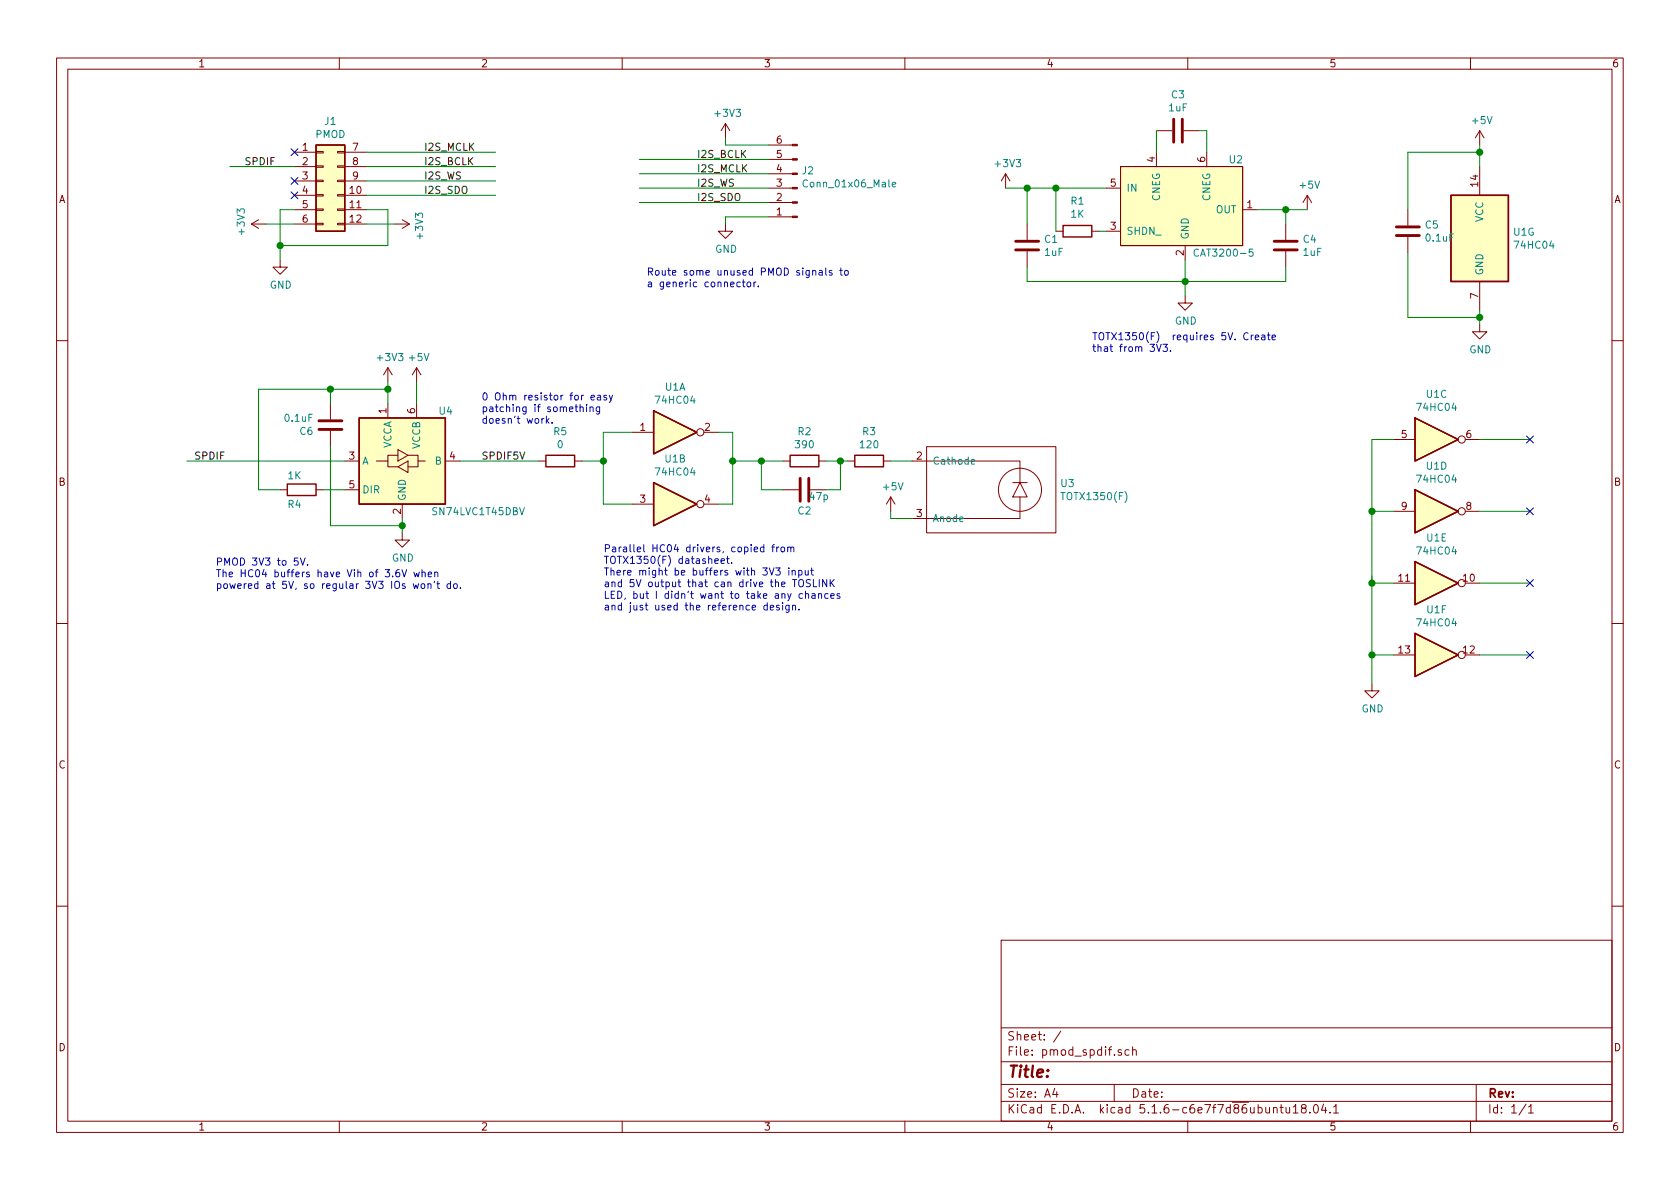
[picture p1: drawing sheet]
EESchema Schematic File Version 4
EELAYER 30 0
EELAYER END
$Descr A4 11693 8268
encoding utf-8
Sheet 1 1
Title ""
Date ""
Rev ""
Comp ""
Comment1 ""
Comment2 ""
Comment3 ""
Comment4 ""
$EndDescr
$Comp
L spdif_components:TOTX1350(F) U3
U 1 1
P 6850 3400
F 0 "U3" H 7378 3446 50  0000 L CNN
F 1 "TOTX1350(F)" H 7378 3355 50  0000 L CNN
F 2 "custom_parts:TOTXA1350(F)" H 6750 3800 50  0001 C CNN
F 3 "https://assets.nexperia.com/documents/data-sheet/74HC_HCT04.pdf" H 6750 3800 50  0001 C CNN
	1    6850 3400
	1    0    0    -1  
$EndComp
$Comp
L Device:R R3
U 1 1
P 6050 3200
F 0 "R3" V 5843 3200 50  0000 C CNN
F 1 "120" V 5934 3200 50  0000 C CNN
F 2 "Resistor_SMD:R_0603_1608Metric_Pad1.05x0.95mm_HandSolder" V 5980 3200 50  0001 C CNN
F 3 "~" H 6050 3200 50  0001 C CNN
	1    6050 3200
	0    1    1    0   
$EndComp
$Comp
L Device:R R2
U 1 1
P 5600 3200
F 0 "R2" V 5393 3200 50  0000 C CNN
F 1 "390" V 5484 3200 50  0000 C CNN
F 2 "Resistor_SMD:R_0603_1608Metric_Pad1.05x0.95mm_HandSolder" V 5530 3200 50  0001 C CNN
F 3 "~" H 5600 3200 50  0001 C CNN
	1    5600 3200
	0    1    1    0   
$EndComp
$Comp
L Device:C C2
U 1 1
P 5600 3400
F 0 "C2" V 5450 3400 50  0000 C CNN
F 1 "47p" V 5550 3300 50  0000 C CNN
F 2 "Capacitor_SMD:C_0603_1608Metric_Pad1.05x0.95mm_HandSolder" H 5638 3250 50  0001 C CNN
F 3 "~" H 5600 3400 50  0001 C CNN
	1    5600 3400
	0    -1   -1   0   
$EndComp
Wire Wire Line
	5750 3200 5850 3200
Wire Wire Line
	6200 3200 6350 3200
Wire Wire Line
	5750 3400 5850 3400
Wire Wire Line
	5850 3400 5850 3200
Connection ~ 5850 3200
Wire Wire Line
	5850 3200 5900 3200
Wire Wire Line
	5450 3400 5300 3400
Wire Wire Line
	5300 3400 5300 3200
Connection ~ 5300 3200
Wire Wire Line
	5300 3200 5450 3200
Wire Wire Line
	6350 3600 6200 3600
$Comp
L power:+5V #PWR0101
U 1 1
P 6200 3550
F 0 "#PWR0101" H 6200 3400 50  0001 C CNN
F 1 "+5V" H 6215 3723 50  0000 C CNN
F 2 "" H 6200 3550 50  0001 C CNN
F 3 "" H 6200 3550 50  0001 C CNN
	1    6200 3550
	1    0    0    -1  
$EndComp
Wire Wire Line
	6200 3550 6200 3600
$Comp
L 74xx:74HC04 U1
U 1 1
P 4700 3000
F 0 "U1" H 4700 3317 50  0000 C CNN
F 1 "74HC04" H 4700 3226 50  0000 C CNN
F 2 "Package_SO:SOIC-14_3.9x8.7mm_P1.27mm" H 4700 3000 50  0001 C CNN
F 3 "https://assets.nexperia.com/documents/data-sheet/74HC_HCT04.pdf" H 4700 3000 50  0001 C CNN
	1    4700 3000
	1    0    0    -1  
$EndComp
$Comp
L 74xx:74HC04 U1
U 2 1
P 4700 3500
F 0 "U1" H 4700 3817 50  0000 C CNN
F 1 "74HC04" H 4700 3726 50  0000 C CNN
F 2 "Package_SO:SOIC-14_3.9x8.7mm_P1.27mm" H 4700 3500 50  0001 C CNN
F 3 "https://assets.nexperia.com/documents/data-sheet/74HC_HCT04.pdf" H 4700 3500 50  0001 C CNN
	2    4700 3500
	1    0    0    -1  
$EndComp
Wire Wire Line
	5000 3000 5100 3000
Wire Wire Line
	5100 3000 5100 3200
Wire Wire Line
	5100 3200 5300 3200
Wire Wire Line
	5000 3500 5100 3500
Wire Wire Line
	5100 3500 5100 3200
Connection ~ 5100 3200
Wire Wire Line
	4400 3000 4200 3000
Wire Wire Line
	4200 3500 4400 3500
Wire Wire Line
	4200 3000 4200 3200
Connection ~ 4200 3200
Wire Wire Line
	4200 3200 4200 3500
$Comp
L 74xx:74HC04 U1
U 7 1
P 10300 1650
F 0 "U1" H 10530 1696 50  0000 L CNN
F 1 "74HC04" H 10530 1605 50  0000 L CNN
F 2 "Package_SO:SOIC-14_3.9x8.7mm_P1.27mm" H 10300 1650 50  0001 C CNN
F 3 "https://assets.nexperia.com/documents/data-sheet/74HC_HCT04.pdf" H 10300 1650 50  0001 C CNN
	7    10300 1650
	1    0    0    -1  
$EndComp
$Comp
L power:GND #PWR0105
U 1 1
P 10300 2250
F 0 "#PWR0105" H 10300 2000 50  0001 C CNN
F 1 "GND" H 10305 2077 50  0000 C CNN
F 2 "" H 10300 2250 50  0001 C CNN
F 3 "" H 10300 2250 50  0001 C CNN
	1    10300 2250
	1    0    0    -1  
$EndComp
Wire Wire Line
	10300 2250 10300 2200
$Comp
L power:+5V #PWR0106
U 1 1
P 10300 1000
F 0 "#PWR0106" H 10300 850 50  0001 C CNN
F 1 "+5V" H 10315 1173 50  0000 C CNN
F 2 "" H 10300 1000 50  0001 C CNN
F 3 "" H 10300 1000 50  0001 C CNN
	1    10300 1000
	1    0    0    -1  
$EndComp
Wire Wire Line
	10300 1150 10300 1050
$Comp
L Device:C C5
U 1 1
P 9800 1600
F 0 "C5" H 9915 1646 50  0000 L CNN
F 1 "0.1uF" H 9915 1555 50  0000 L CNN
F 2 "Capacitor_SMD:C_0603_1608Metric_Pad1.05x0.95mm_HandSolder" H 9838 1450 50  0001 C CNN
F 3 "~" H 9800 1600 50  0001 C CNN
	1    9800 1600
	1    0    0    -1  
$EndComp
Wire Wire Line
	9800 1050 10300 1050
Wire Wire Line
	9800 1050 9800 1450
Connection ~ 10300 1050
Wire Wire Line
	10300 1050 10300 1000
Wire Wire Line
	9800 2200 10300 2200
Connection ~ 10300 2200
Wire Wire Line
	10300 2200 10300 2150
Wire Wire Line
	9800 1750 9800 2200
$Comp
L 74xx:74HC04 U1
U 3 1
P 10000 3050
F 0 "U1" H 10000 3367 50  0000 C CNN
F 1 "74HC04" H 10000 3276 50  0000 C CNN
F 2 "Package_SO:SOIC-14_3.9x8.7mm_P1.27mm" H 10000 3050 50  0001 C CNN
F 3 "https://assets.nexperia.com/documents/data-sheet/74HC_HCT04.pdf" H 10000 3050 50  0001 C CNN
	3    10000 3050
	1    0    0    -1  
$EndComp
$Comp
L 74xx:74HC04 U1
U 4 1
P 10000 3550
F 0 "U1" H 10000 3867 50  0000 C CNN
F 1 "74HC04" H 10000 3776 50  0000 C CNN
F 2 "Package_SO:SOIC-14_3.9x8.7mm_P1.27mm" H 10000 3550 50  0001 C CNN
F 3 "https://assets.nexperia.com/documents/data-sheet/74HC_HCT04.pdf" H 10000 3550 50  0001 C CNN
	4    10000 3550
	1    0    0    -1  
$EndComp
$Comp
L 74xx:74HC04 U1
U 5 1
P 10000 4050
F 0 "U1" H 10000 4367 50  0000 C CNN
F 1 "74HC04" H 10000 4276 50  0000 C CNN
F 2 "Package_SO:SOIC-14_3.9x8.7mm_P1.27mm" H 10000 4050 50  0001 C CNN
F 3 "https://assets.nexperia.com/documents/data-sheet/74HC_HCT04.pdf" H 10000 4050 50  0001 C CNN
	5    10000 4050
	1    0    0    -1  
$EndComp
$Comp
L 74xx:74HC04 U1
U 6 1
P 10000 4550
F 0 "U1" H 10000 4867 50  0000 C CNN
F 1 "74HC04" H 10000 4776 50  0000 C CNN
F 2 "Package_SO:SOIC-14_3.9x8.7mm_P1.27mm" H 10000 4550 50  0001 C CNN
F 3 "https://assets.nexperia.com/documents/data-sheet/74HC_HCT04.pdf" H 10000 4550 50  0001 C CNN
	6    10000 4550
	1    0    0    -1  
$EndComp
Wire Wire Line
	10300 3050 10650 3050
Wire Wire Line
	10300 3550 10650 3550
Wire Wire Line
	10300 4050 10650 4050
Wire Wire Line
	10300 4550 10650 4550
$Comp
L Logic_LevelTranslator:SN74LVC1T45DBV U4
U 1 1
P 2800 3200
F 0 "U4" H 3050 3550 50  0000 L CNN
F 1 "SN74LVC1T45DBV" H 3000 2850 50  0000 L CNN
F 2 "Package_TO_SOT_SMD:SOT-23-6" H 2800 2750 50  0001 C CNN
F 3 "http://www.ti.com/lit/ds/symlink/sn74lvc1t45.pdf" H 1900 2550 50  0001 C CNN
	1    2800 3200
	1    0    0    -1  
$EndComp
Wire Wire Line
	4200 3200 4050 3200
$Comp
L Device:R R5
U 1 1
P 3900 3200
F 0 "R5" V 3693 3200 50  0000 C CNN
F 1 "0" V 3784 3200 50  0000 C CNN
F 2 "Resistor_SMD:R_0603_1608Metric_Pad1.05x0.95mm_HandSolder" V 3830 3200 50  0001 C CNN
F 3 "~" H 3900 3200 50  0001 C CNN
	1    3900 3200
	0    1    1    0   
$EndComp
$Comp
L power:GND #PWR0107
U 1 1
P 2800 3700
F 0 "#PWR0107" H 2800 3450 50  0001 C CNN
F 1 "GND" H 2805 3527 50  0000 C CNN
F 2 "" H 2800 3700 50  0001 C CNN
F 3 "" H 2800 3700 50  0001 C CNN
	1    2800 3700
	1    0    0    -1  
$EndComp
Wire Wire Line
	2800 3700 2800 3650
$Comp
L power:+5V #PWR0108
U 1 1
P 2900 2650
F 0 "#PWR0108" H 2900 2500 50  0001 C CNN
F 1 "+5V" H 2915 2823 50  0000 C CNN
F 2 "" H 2900 2650 50  0001 C CNN
F 3 "" H 2900 2650 50  0001 C CNN
	1    2900 2650
	1    0    0    -1  
$EndComp
$Comp
L power:+3V3 #PWR0109
U 1 1
P 2700 2650
F 0 "#PWR0109" H 2700 2500 50  0001 C CNN
F 1 "+3V3" H 2715 2823 50  0000 C CNN
F 2 "" H 2700 2650 50  0001 C CNN
F 3 "" H 2700 2650 50  0001 C CNN
	1    2700 2650
	1    0    0    -1  
$EndComp
Wire Wire Line
	2700 2800 2700 2700
Wire Wire Line
	2900 2650 2900 2800
$Comp
L Device:R R4
U 1 1
P 2100 3400
F 0 "R4" V 2200 3350 50  0000 C CNN
F 1 "1K" V 2000 3350 50  0000 C CNN
F 2 "Resistor_SMD:R_0603_1608Metric_Pad1.05x0.95mm_HandSolder" V 2030 3400 50  0001 C CNN
F 3 "~" H 2100 3400 50  0001 C CNN
	1    2100 3400
	0    1    1    0   
$EndComp
Wire Wire Line
	2250 3400 2400 3400
Wire Wire Line
	2700 2700 2300 2700
Wire Wire Line
	1800 2700 1800 3400
Wire Wire Line
	1800 3400 1950 3400
Connection ~ 2700 2700
Wire Wire Line
	2700 2700 2700 2650
Wire Wire Line
	2400 3200 1300 3200
$Comp
L power:+3V3 #PWR0110
U 1 1
P 1850 1550
F 0 "#PWR0110" H 1850 1400 50  0001 C CNN
F 1 "+3V3" H 1865 1723 50  0000 C CNN
F 2 "" H 1850 1550 50  0001 C CNN
F 3 "" H 1850 1550 50  0001 C CNN
	1    1850 1550
	0    -1   -1   0   
$EndComp
$Comp
L power:+3V3 #PWR0111
U 1 1
P 2750 1550
F 0 "#PWR0111" H 2750 1400 50  0001 C CNN
F 1 "+3V3" H 2765 1723 50  0000 C CNN
F 2 "" H 2750 1550 50  0001 C CNN
F 3 "" H 2750 1550 50  0001 C CNN
	1    2750 1550
	0    1    1    0   
$EndComp
Wire Wire Line
	1850 1550 2050 1550
Wire Wire Line
	2550 1550 2750 1550
Wire Wire Line
	2700 1450 2700 1700
Wire Wire Line
	2700 1700 1950 1700
Wire Wire Line
	1950 1700 1950 1800
Wire Wire Line
	1950 1450 1950 1700
Connection ~ 1950 1700
Wire Wire Line
	1950 1450 2050 1450
Wire Wire Line
	2550 1450 2700 1450
Text Label 1350 3200 0    50   ~ 0
SPDIF
Wire Wire Line
	2550 1050 3450 1050
Wire Wire Line
	2550 1150 3450 1150
Wire Wire Line
	2550 1250 3450 1250
Wire Wire Line
	2550 1350 3450 1350
Text Label 2950 1050 0    50   ~ 0
I2S_MCLK
Text Label 2950 1150 0    50   ~ 0
I2S_BCLK
Text Label 2950 1250 0    50   ~ 0
I2S_WS
Text Label 2950 1350 0    50   ~ 0
I2S_SDO
$Comp
L Connector:Conn_01x06_Male J2
U 1 1
P 5550 1300
F 0 "J2" H 5522 1182 50  0000 R CNN
F 1 "Conn_01x06_Male" H 5522 1273 50  0000 R CNN
F 2 "Connector_PinHeader_2.54mm:PinHeader_1x06_P2.54mm_Vertical" H 5550 1300 50  0001 C CNN
F 3 "~" H 5550 1300 50  0001 C CNN
	1    5550 1300
	-1   0    0    1   
$EndComp
Wire Wire Line
	4450 1200 5350 1200
Wire Wire Line
	4450 1100 5350 1100
Wire Wire Line
	4450 1300 5350 1300
Wire Wire Line
	4450 1400 5350 1400
Text Label 4850 1200 0    50   ~ 0
I2S_MCLK
Text Label 4850 1100 0    50   ~ 0
I2S_BCLK
Text Label 4850 1300 0    50   ~ 0
I2S_WS
Text Label 4850 1400 0    50   ~ 0
I2S_SDO
Wire Wire Line
	5350 1500 5050 1500
Wire Wire Line
	5050 1500 5050 1550
$Comp
L power:GND #PWR0112
U 1 1
P 5050 1550
F 0 "#PWR0112" H 5050 1300 50  0001 C CNN
F 1 "GND" H 5055 1377 50  0000 C CNN
F 2 "" H 5050 1550 50  0001 C CNN
F 3 "" H 5050 1550 50  0001 C CNN
	1    5050 1550
	1    0    0    -1  
$EndComp
Wire Wire Line
	5350 1000 5050 1000
Wire Wire Line
	5050 1000 5050 950 
$Comp
L power:+3V3 #PWR0113
U 1 1
P 5050 950
F 0 "#PWR0113" H 5050 800 50  0001 C CNN
F 1 "+3V3" H 5065 1123 50  0000 C CNN
F 2 "" H 5050 950 50  0001 C CNN
F 3 "" H 5050 950 50  0001 C CNN
	1    5050 950 
	1    0    0    -1  
$EndComp
Wire Wire Line
	9550 3050 9550 3550
Wire Wire Line
	9550 4550 9700 4550
Connection ~ 9550 4550
Wire Wire Line
	9550 4550 9550 4750
Wire Wire Line
	9550 4050 9700 4050
Connection ~ 9550 4050
$Comp
L power:GND #PWR0114
U 1 1
P 9550 4750
F 0 "#PWR0114" H 9550 4500 50  0001 C CNN
F 1 "GND" H 9555 4577 50  0000 C CNN
F 2 "" H 9550 4750 50  0001 C CNN
F 3 "" H 9550 4750 50  0001 C CNN
	1    9550 4750
	1    0    0    -1  
$EndComp
Wire Wire Line
	9550 3050 9700 3050
Connection ~ 9550 3550
Wire Wire Line
	9550 3550 9700 3550
Wire Wire Line
	9550 4050 9550 4550
Wire Wire Line
	9550 4000 9550 4050
Wire Wire Line
	9550 3550 9550 4050
Text Label 1700 1150 0    50   ~ 0
SPDIF
Wire Wire Line
	2050 1150 1600 1150
$Comp
L Connector_Generic:Conn_02x06_Top_Bottom J1
U 1 1
P 2250 1250
F 0 "J1" H 2300 1667 50  0000 C CNN
F 1 "PMOD" H 2300 1576 50  0000 C CNN
F 2 "custom_parts:PMOD_Male" H 2250 1250 50  0001 C CNN
F 3 "~" H 2250 1250 50  0001 C CNN
	1    2250 1250
	1    0    0    -1  
$EndComp
$Comp
L power:GND #PWR0115
U 1 1
P 1950 1800
F 0 "#PWR0115" H 1950 1550 50  0001 C CNN
F 1 "GND" H 1955 1627 50  0000 C CNN
F 2 "" H 1950 1800 50  0001 C CNN
F 3 "" H 1950 1800 50  0001 C CNN
	1    1950 1800
	1    0    0    -1  
$EndComp
$Comp
L Device:C C6
U 1 1
P 2300 2950
F 0 "C6" H 2415 2996 50  0000 L CNN
F 1 "0.1uF" H 2415 2905 50  0000 L CNN
F 2 "Capacitor_SMD:C_0603_1608Metric_Pad1.05x0.95mm_HandSolder" H 2338 2800 50  0001 C CNN
F 3 "~" H 2300 2950 50  0001 C CNN
	1    2300 2950
	-1   0    0    1   
$EndComp
Wire Wire Line
	2300 2800 2300 2700
Connection ~ 2300 2700
Wire Wire Line
	2300 2700 1800 2700
Wire Wire Line
	2300 3100 2300 3650
Wire Wire Line
	2300 3650 2800 3650
Connection ~ 2800 3650
Wire Wire Line
	2800 3650 2800 3600
Wire Wire Line
	3200 3200 3750 3200
Text Label 3350 3200 0    50   ~ 0
SPDIF5V
NoConn ~ 10650 3050
NoConn ~ 10650 3550
NoConn ~ 10650 4050
NoConn ~ 10650 4550
NoConn ~ 2050 1050
NoConn ~ 2050 1250
NoConn ~ 2050 1350
Text Notes 4200 4250 0    50   ~ 0
Parallel HC04 drivers, copied from \nTOTX1350(F) datasheet.\nThere might be buffers with 3V3 input\nand 5V output that can drive the TOSLINK\nLED, but I didn't want to take any chances\nand just used the reference design.
Text Notes 3350 2950 0    50   ~ 0
0 Ohm resistor for easy\npatching if something \ndoesn't work.
Text Notes 1500 4100 0    50   ~ 0
PMOD 3V3 to 5V.\nThe HC04 buffers have Vih of 3.6V when \npowered at 5V, so regular 3V3 IOs won't do. 
Text Notes 7600 2450 0    50   ~ 0
TOTX1350(F)  requires 5V. Create\nthat from 3V3.
Wire Wire Line
	8950 1950 8950 1850
Wire Wire Line
	8250 1950 8950 1950
Wire Wire Line
	8950 1450 9100 1450
Connection ~ 8950 1450
Wire Wire Line
	8950 1550 8950 1450
$Comp
L Device:C C4
U 1 1
P 8950 1700
F 0 "C4" H 9065 1746 50  0000 L CNN
F 1 "1uF" H 9065 1655 50  0000 L CNN
F 2 "Capacitor_SMD:C_0603_1608Metric_Pad1.05x0.95mm_HandSolder" H 8988 1550 50  0001 C CNN
F 3 "~" H 8950 1700 50  0001 C CNN
	1    8950 1700
	1    0    0    -1  
$EndComp
Connection ~ 8250 1950
Wire Wire Line
	8250 2050 8250 1950
Wire Wire Line
	7150 1950 8250 1950
Wire Wire Line
	7150 1850 7150 1950
Wire Wire Line
	7150 1300 7350 1300
Connection ~ 7150 1300
Wire Wire Line
	7150 1550 7150 1300
$Comp
L Device:C C1
U 1 1
P 7150 1700
F 0 "C1" H 7265 1746 50  0000 L CNN
F 1 "1uF" H 7265 1655 50  0000 L CNN
F 2 "Capacitor_SMD:C_0603_1608Metric_Pad1.05x0.95mm_HandSolder" H 7188 1550 50  0001 C CNN
F 3 "~" H 7150 1700 50  0001 C CNN
	1    7150 1700
	1    0    0    -1  
$EndComp
Wire Wire Line
	7650 1600 7700 1600
Wire Wire Line
	7350 1300 7700 1300
Connection ~ 7350 1300
Wire Wire Line
	7350 1600 7350 1300
$Comp
L Device:R R1
U 1 1
P 7500 1600
F 0 "R1" V 7707 1600 50  0000 C CNN
F 1 "1K" V 7616 1600 50  0000 C CNN
F 2 "Resistor_SMD:R_0603_1608Metric_Pad1.05x0.95mm_HandSolder" V 7430 1600 50  0001 C CNN
F 3 "~" H 7500 1600 50  0001 C CNN
	1    7500 1600
	0    -1   -1   0   
$EndComp
Wire Wire Line
	7000 1300 7150 1300
$Comp
L power:+3V3 #PWR0104
U 1 1
P 7000 1300
F 0 "#PWR0104" H 7000 1150 50  0001 C CNN
F 1 "+3V3" H 7015 1473 50  0000 C CNN
F 2 "" H 7000 1300 50  0001 C CNN
F 3 "" H 7000 1300 50  0001 C CNN
	1    7000 1300
	1    0    0    -1  
$EndComp
Wire Wire Line
	8400 900  8400 1050
Wire Wire Line
	8350 900  8400 900 
Wire Wire Line
	8050 1050 8050 900 
$Comp
L Device:C C3
U 1 1
P 8200 900
F 0 "C3" V 7948 900 50  0000 C CNN
F 1 "1uF" V 8039 900 50  0000 C CNN
F 2 "Capacitor_SMD:C_0603_1608Metric_Pad1.05x0.95mm_HandSolder" H 8238 750 50  0001 C CNN
F 3 "~" H 8200 900 50  0001 C CNN
	1    8200 900 
	0    1    1    0   
$EndComp
$Comp
L power:GND #PWR0103
U 1 1
P 8250 2050
F 0 "#PWR0103" H 8250 1800 50  0001 C CNN
F 1 "GND" H 8255 1877 50  0000 C CNN
F 2 "" H 8250 2050 50  0001 C CNN
F 3 "" H 8250 2050 50  0001 C CNN
	1    8250 2050
	1    0    0    -1  
$EndComp
Wire Wire Line
	8250 1800 8250 1950
Wire Wire Line
	8750 1450 8950 1450
$Comp
L power:+5V #PWR0102
U 1 1
P 9100 1450
F 0 "#PWR0102" H 9100 1300 50  0001 C CNN
F 1 "+5V" H 9115 1623 50  0000 C CNN
F 2 "" H 9100 1450 50  0001 C CNN
F 3 "" H 9100 1450 50  0001 C CNN
	1    9100 1450
	1    0    0    -1  
$EndComp
$Comp
L spdif_components:CAT3200-5 U2
U 1 1
P 7950 1100
F 0 "U2" H 8550 1100 50  0000 L CNN
F 1 "CAT3200-5" H 8300 450 50  0000 L CNN
F 2 "Package_TO_SOT_SMD:TSOT-23-6_HandSoldering" H 7850 1100 50  0001 C CNN
F 3 "https://assets.nexperia.com/documents/data-sheet/74HC_HCT04.pdf" H 7850 1100 50  0001 C CNN
	1    7950 1100
	1    0    0    -1  
$EndComp
Text Notes 4500 2000 0    50   ~ 0
Route some unused PMOD signals to \na generic connector.\n
$EndSCHEMATC
